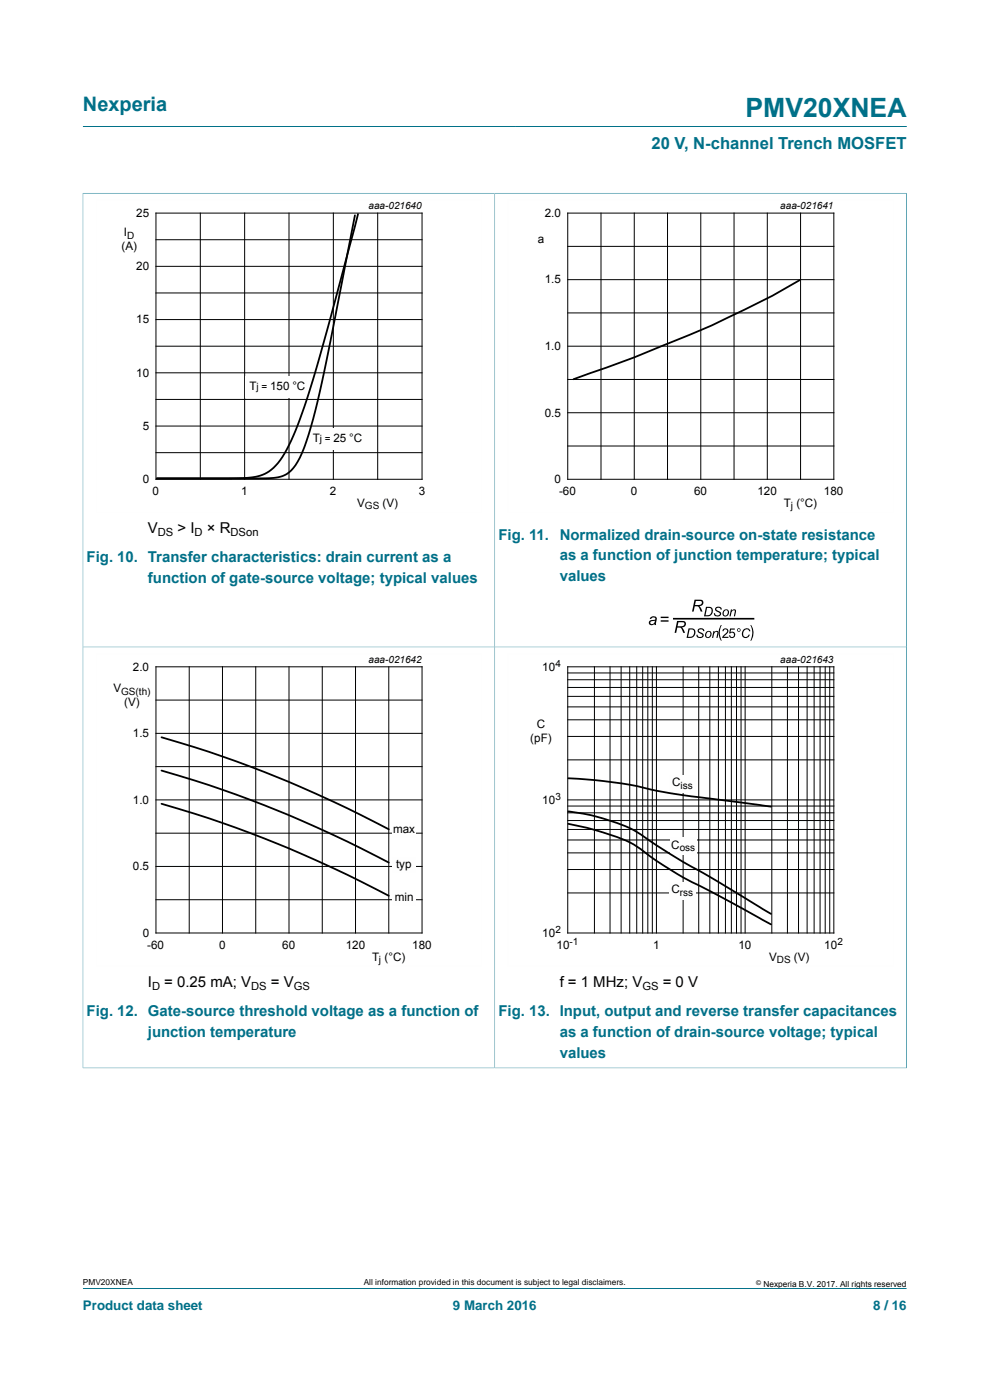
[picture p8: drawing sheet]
<svg xmlns="http://www.w3.org/2000/svg" width="210mm" height="297mm" viewBox="0 0 210 297" stroke-linecap="round" stroke-linejoin="round" font-family="sans-serif">
<path d="M17.6 26.8h174.7M17.6 40.9v96.3h87.3v-96.2h-87.4M17.6 273.3h174.7" fill="none" stroke="#007088" stroke-width=".21"/>
<path d="M102.2 42.4h-81.8v66.3h81.8" fill="none" stroke="#fefefe" stroke-width=".21"/>
<g fill="none" stroke="#000" stroke-width=".21">
<path d="M33.1 45.2h56.4v56.5h-56.4zM33.1 50.9h56.4M33.1 56.5h56.4M42.5 45.2v56.5M51.9 45.2v56.5M61.3 45.2v56.5M70.7 45.2v56.5M80.1 45.2v56.5M33.1 62.1h56.4M33.1 73.4h56.4M33.1 67.8h56.4M33.1 79.1h56.4"/>
<path d="M33.1 84.7h56.4M33.1 96h56.4M33.1 90.4h56.4"/>
</g>
<g fill="#fefefe">
<path d="M52.1 79.9h13.1v4.5h-13.1z"/>
<path d="M65.5 90.9h13.1v4.5h-13.1z"/>
</g>
<path d="M75.9 45.4l-8.4 31.3-2.5 8.2-2 5.8a22.3 22.3 0 0 1-5.5 8.9 11.4 11.4 0 0 1-7.4 1.9h-16.8h21.4a12.5 12.5 0 0 0 6.1-.9 12.9 12.9 0 0 0 4.2-7l1.7-5.9 1.9-8.2 6.7-33.8M169.7 59.4a218.8 218.8 0 0 1-29.3 14 307.5 307.5 0 0 1-18.8 7.1" fill="none" stroke="#000" stroke-width=".38"/>
<path d="M192.3 40.9v96.3h-174.7v89.4M192.4 41h-87.5v185.6h-87.4" fill="none" stroke="#007088" stroke-width=".21"/>
<path d="M189.6 42.4h-81.9v66.3h81.9M102.2 138.6h-81.8v66.4h81.8" fill="none" stroke="#fefefe" stroke-width=".21"/>
<g fill="none" stroke="#000" stroke-width=".21">
<path d="M120.4 45.2h56.5v56.5h-56.5zM120.4 59.3h56.5M120.4 52.3h56.5M127.5 45.2v56.5M134.5 45.2v56.5M141.6 45.2v56.5M148.7 45.2v56.5M155.7 45.2v56.5M162.8 45.2v56.5M169.8 45.2v56.5M120.4 73.4h56.5M120.4 66.4h56.5"/>
<path d="M120.4 94.6h56.5M120.4 87.6h56.5M120.4 80.5h56.5M33.1 141.5h56.4v56.4h-56.4zM33.1 155.6h56.4M33.1 148.5h56.4M40.1 141.5v56.4M47.2 141.5v56.4M54.2 141.5v56.4M61.3 141.5v56.4M68.4 141.5v56.4M75.4 141.5v56.4"/>
<path d="M82.5 141.5v56.4M33.1 176.8h56.4M33.1 169.7h56.4M33.1 162.6h56.4M33.1 190.9h56.4M33.1 183.8h56.4"/>
</g>
<g fill="#000">
<path d="M148.1 133.5a.76 .76 0 0 1 .8-.3 .76 .76 0 0 1 .5 .7l-.3-.1a.47 .47 0 0 0-.4-.3 .47 .47 0 0 0-.5 .4l.2 .1a.84 .84 0 0 1 .8 1 .83 .83 0 0 1-.8 .3 .83 .83 0 0 1-.7-.6h.3a.48 .48 0 0 0 .5 .4 .48 .48 0 0 0 .4-.5 1 1 0 0 1-.9-1zM151.3 133.9h.3l-.1 .2a.47 .47 0 0 1 .6-.3 .47 .47 0 0 1 .3 .6l-.2 .9h-.2l.2-1.2a.52 .52 0 0 0-.8 .5l-.1 .7h-.3zM151.8 129a.76 .76 0 0 1 .8-.3 .76 .76 0 0 1 .5 .6l-.3-.1a.47 .47 0 0 0-.4-.3 .47 .47 0 0 0-.5 .4l.2 .2a.84 .84 0 0 1 .8 .9 .83 .83 0 0 1-.8 .4 .83 .83 0 0 1-.7-.7h.3a.48 .48 0 0 0 .5 .5 .48 .48 0 0 0 .4-.6 1 1 0 0 1-.9-1zM152.9 132.6h.2l-.2 .5a3.6 3.6 0 0 0 .2 2.8h-.2a3.1 3.1 0 0 1 0-3.3zM155 129.3h.3l-.1 .2a.47 .47 0 0 1 .6-.3 .47 .47 0 0 1 .3 .7l-.2 .9h-.2l.2-1.3a.52 .52 0 0 0-.8 .6l-.1 .7h-.3zM157.7 133.6a.82 .82 0 0 1 .8-.3 .82 .82 0 0 1 .7 .6h-.3a.7 .7 0 0 0-.9-.3 .7 .7 0 0 0-.4 .9 .59 .59 0 0 0 .6 .6 .59 .59 0 0 0 .6-.5l.3 .1a.91 .91 0 0 1-1.3 .6 .91 .91 0 0 1-.3-1.5zM159.2 132.6h.1a3.1 3.1 0 0 1 0 3.3h-.1a3.6 3.6 0 0 0 0-3.3z"/>
<path d="M138.1 130.9a.71 .71 0 0 1 .8-.1 .71 .71 0 0 1 .4 .7l-.1 1.1h-.3l-.1-.2a.64 .64 0 0 1-.8 .2 .64 .64 0 0 1-.3-.8 .64 .64 0 0 1 .9-.3h.4v-.2a.46 .46 0 0 0-.4-.3 .46 .46 0 0 0-.5 .3h-.3zM138 131.9l-.1 .1a.44 .44 0 0 0 .5 .4 .44 .44 0 0 0 .4-.3l.1-.4z"/>
<path d="M140.1 130.8h1.7v.3h-1.7zM140.1 131.6h1.7v.3h-1.7z"/>
<path d="M143.6 131.7h1.1a.71 .71 0 0 1 .8 .7 .71 .71 0 0 1-.8 .7l.6 1.2h-.4l-.1-.5a.78 .78 0 0 0-1.1-.7l-.3 1.2h-.3zM143.9 132l-.2 .9h.5a.64 .64 0 0 0 .7-.1 .64 .64 0 0 0 .2-.7z"/>
<path d="M146.1 133.3h.6a1.01 1.01 0 0 1 .8 1 1.01 1.01 0 0 1-.8 1h-1.1zM146.3 133.5l-.3 1.6a.93 .93 0 0 0 1.1-.4 .93 .93 0 0 0-.2-1.1z"/>
<path d="M147.3 127.2h1.1a.71 .71 0 0 1 .8 .7 .71 .71 0 0 1-.8 .7l.6 1.1h-.4l-.1-.4a.78 .78 0 0 0-1.1-.7l-.3 1.1h-.3zM147.6 127.5l-.2 .8h.5a.64 .64 0 0 0 .7 0 .64 .64 0 0 0 .2-.7z"/>
<path d="M149.8 128.7h.6a1.01 1.01 0 0 1 .8 1 1.01 1.01 0 0 1-.8 1l-1.1 .1zM150 129l-.3 1.5a.93 .93 0 0 0 1.1-.3 .93 .93 0 0 0-.2-1.2z"/>
<path d="M149.8 134.1a.73 .73 0 0 1 1.2 .3 .73 .73 0 0 1-.8 1l-.3-.1a.76 .76 0 0 1-.1-1.2zM150 134.2a.49 .49 0 0 0-.2 .6 .49 .49 0 0 0 .6 .3l.1-.2a.46 .46 0 0 0 .2-.6 .46 .46 0 0 0-.7-.1z"/>
<path d="M153.5 129.5a.73 .73 0 0 1 1.2 .4 .73 .73 0 0 1-.8 .9l-.3-.1a.76 .76 0 0 1-.1-1.2zM153.7 129.6a.49 .49 0 0 0-.2 .7 .49 .49 0 0 0 .6 .2l.1-.1a.46 .46 0 0 0 .2-.7 .46 .46 0 0 0-.7-.1z"/>
<path d="M153.4 133.4a.65 .65 0 0 1 1 .1 .65 .65 0 0 1-.2 1l-.7 .6h1v.2h-1.3l.3-.6a.98 .98 0 0 0 .7-1.1h-.5l-.2 .3h-.3zM154.9 133.3h1v.3h-.8l-.1 .5a.67 .67 0 0 1 .9 .3 .67 .67 0 0 1-.4 .9 .67 .67 0 0 1-.9-.5h.3l.1 .3a.46 .46 0 0 0 .6-.2 .46 .46 0 0 0-.1-.6 .46 .46 0 0 0-.6 .1h-.2z"/>
<path d="M156.3 133.7a.4 .4 0 0 1 .8 0 .4 .4 0 0 1-.8 0zM156.5 133.7a.25 .25 0 0 0 .5 0 .25 .25 0 0 0-.5 0z"/>
</g>
<path d="M142.9 131.3h16.9" fill="none" stroke="#000" stroke-width=".35"/>
<g fill="#fefefe">
<path d="M83.3 188.7h5v3.4h-5z"/>
<path d="M83.2 181.8h5v3.4h-5z"/>
<path d="M83.2 174.4h5.1v3.4h-5.1z"/>
</g>
<path d="M34.3 156.4l11.5 3.6 12.5 4.7 12.4 5.4 11.8 5.8M34.3 163.5l12.2 3.8 12.5 4.7 12.5 5.5 11 5.5M34.3 170.5l12.2 3.8 12.5 4.7 12.5 5.6 11 5.4" fill="none" stroke="#000" stroke-width=".38"/>
<path d="M192.4 226.6h-87.5v-89.4h87.4v89.4" fill="none" stroke="#007088" stroke-width=".21"/>
<path d="M189.6 138.6h-81.9v66.4h81.9" fill="none" stroke="#fefefe" stroke-width=".21"/>
<g fill="none" stroke="#000" stroke-width=".21">
<path d="M120.4 156.2h56.5M120.4 152.7h56.5M120.4 150h56.5M120.4 147.7h56.5M120.4 145.8h56.5M120.4 144.2h56.5M120.4 142.8h56.5M120.4 141.5h56.5v56.4h-56.5zM126.1 141.5v56.4M129.4 141.5v56.4M131.8 141.5v56.4M133.6 141.5v56.4"/>
<path d="M135.1 141.5v56.4M136.3 141.5v56.4M137.4 141.5v56.4M138.4 141.5v56.4M139.2 141.5v56.4M144.9 141.5v56.4M148.2 141.5v56.4M150.6 141.5v56.4M152.4 141.5v56.4M153.9 141.5v56.4M155.1 141.5v56.4M156.2 141.5v56.4"/>
<path d="M157.2 141.5v56.4M158.1 141.5v56.4M163.7 141.5v56.4M167 141.5v56.4M169.4 141.5v56.4M171.2 141.5v56.4M172.7 141.5v56.4M174 141.5v56.4M175 141.5v56.4M176 141.5v56.4M120.4 178.2h56.5M120.4 176h56.5"/>
<path d="M120.4 174.1h56.5M120.4 172.4h56.5M120.4 171h56.5M120.4 169.7h56.5M120.4 161.2h56.5M120.4 189.4h56.5M120.4 184.5h56.5M120.4 180.9h56.5"/>
</g>
<g fill="#fefefe">
<path d="M142 164.4h5.6v3.7h-5.6z"/>
<path d="M142.1 177.7h5.6v3.7h-5.6z"/>
<path d="M142 187.2h5.6v3.6h-5.6z"/>
</g>
<path d="M120.5 165.1a99.1 99.1 0 0 1 20.2 2.9l4.9 .8 18 2.3M120.5 174.8a56.6 56.6 0 0 1 13.9 4.3 94 94 0 0 0 11.8 7.7l6.8 3.5 10.6 5.8M120.5 172.1a43.1 43.1 0 0 1 14.6 4.4l.8 .5a243 243 0 0 0 17.9 10.9l9.8 6" fill="none" stroke="#000" stroke-width=".38"/>
<text font-size="5.6" fill="#007088" x="158.1" y="24.8">PMV20XNEA</text>
<text font-size="4.2" fill="#007088" x="17.6" y="23.6">Nexperia</text>
<text font-size="3.5" fill="#007088" x="138.2" y="31.7">20 V, N-channel Trench MOSFET</text>
<g font-size="3.2">
<text x="31.4" y="113.1">V</text>
<text x="37.7" y="113.1">&gt; I</text>
<text x="43.9" y="113.1">× R</text>
<text x="31.4" y="209.3">I</text>
<text x="34.9" y="209.3">= 0.25 mA; V</text>
<text x="57.5" y="209.3">= V</text>
<text x="118.7" y="209.3">f = 1 MHz; V</text>
<text x="140.6" y="209.3">= 0 V</text>
</g>
<g font-size="3.2" fill="#007088">
<text x="18.4" y="119.3">Fig. 10. Transfer characteristics: drain current as a</text>
<text x="105.7" y="114.5">Fig. 11.</text>
<text x="118.7" y="114.5">Normalized drain-source on-state resistance</text>
<text x="118.7" y="118.9">as a function of junction temperature; typical</text>
<text x="31.4" y="123.7">function of gate-source voltage; typical values</text>
<text x="118.7" y="123.3">values</text>
<text x="18.4" y="215.6">Fig. 12. Gate-source threshold voltage as a function of</text>
<text x="105.7" y="215.6">Fig. 13. Input, output and reverse transfer capacitances</text>
<text x="31.4" y="220">junction temperature</text>
<text x="118.7" y="220">as a function of drain-source voltage; typical</text>
<text x="118.7" y="224.4">values</text>
</g>
<g font-size="2.8" fill="#007088">
<text x="17.6" y="277.9">Product data sheet</text>
<text x="96.1" y="277.9">9 March 2016</text>
<text x="185.2" y="277.9">8 / 16</text>
</g>
<g font-size="2.5">
<text x="28.9" y="46">25</text>
<text x="115.5" y="46">2.0</text>
<text x="25.8" y="53.1">(A)</text>
<text x="26.3" y="50.1">I</text>
<text x="114.1" y="51.6">a</text>
<text x="28.9" y="57.3">20</text>
<text x="115.5" y="60.1">1.5</text>
<text x="28.9" y="68.6">15</text>
<text x="115.5" y="74.3">1.0</text>
<text x="28.9" y="79.9">10</text>
<text x="52.9" y="82.7">T</text>
<text x="57.3" y="82.7">150</text>
<text x="62" y="82.7">°C</text>
<text x="115.5" y="88.4">0.5</text>
<text x="30.3" y="91.2">5</text>
<text x="66.4" y="93.8">T</text>
<text x="70.7" y="93.8">25 °C</text>
<text x="30.3" y="102.5">0</text>
<text x="32.4" y="105">0</text>
<text x="51.2" y="105">1</text>
<text x="70" y="105">2</text>
<text x="75.8" y="107.6">V</text>
<text x="81.1" y="107.6">(V)</text>
<text x="88.8" y="105">3</text>
<text x="117.6" y="102.5">0</text>
<text x="118.6" y="105">-60</text>
<text x="133.8" y="105">0</text>
<text x="147.2" y="105">60</text>
<text x="160.7" y="105">120</text>
<text x="166.3" y="107.6">T (°C)</text>
<text x="174.8" y="105">180</text>
<text x="28.2" y="142.3">2.0</text>
<text x="115" y="142.3">10</text>
<text x="24.1" y="146.8">V</text>
<text x="26.4" y="149.8">(V)</text>
<text x="113.9" y="154.5">C</text>
<text x="28.2" y="156.4">1.5</text>
<text x="112.5" y="157.5">(pF)</text>
<text x="142.6" y="166.8">C</text>
<text x="28.2" y="170.5">1.0</text>
<text x="115" y="170.5">10</text>
<text x="83.4" y="176.7">max</text>
<text x="28.2" y="184.6">0.5</text>
<text x="84" y="184.1">typ</text>
<text x="142.4" y="180.1">C</text>
<text x="83.8" y="191">min</text>
<text x="142.5" y="189.5">C</text>
<text x="30.3" y="198.7">0</text>
<text x="31.2" y="201.3">-60</text>
<text x="46.5" y="201.3">0</text>
<text x="59.9" y="201.3">60</text>
<text x="73.3" y="201.3">120</text>
<text x="78.9" y="203.8">T (°C)</text>
<text x="87.4" y="201.3">180</text>
<text x="115" y="198.7">10</text>
<text x="118.1" y="201.3">10</text>
<text x="138.5" y="201.3">1</text>
<text x="156.6" y="201.3">10</text>
<text x="163.2" y="203.8">V</text>
<text x="168.4" y="203.8">(V)</text>
<text x="174.8" y="201.3">10</text>
</g>
<g font-size="2.4">
<text x="33.5" y="113.7">DS</text>
<text x="41.3" y="113.7">D</text>
<text x="48.9" y="113.7">DSon</text>
<text x="32.3" y="209.9">D</text>
<text x="53.3" y="209.9">DS</text>
<text x="62.3" y="209.9">GS</text>
<text x="136.3" y="209.9">GS</text>
</g>
<g font-size="2.1">
<text x="78.2" y="44.4">aaa-021640</text>
<text x="165.5" y="44.4">aaa-021641</text>
<text x="27" y="50.6">D</text>
<text x="54.4" y="82.7">j =</text>
<text x="67.8" y="93.8">j =</text>
<text x="77.4" y="108.1">GS</text>
<text x="167.7" y="108.1">j</text>
<text x="78.2" y="140.6">aaa-021642</text>
<text x="117.8" y="141.6">4</text>
<text x="165.5" y="140.6">aaa-021643</text>
<text x="25.7" y="147.3">GS(th)</text>
<text x="144.4" y="167.3">iss</text>
<text x="117.8" y="169.8">3</text>
<text x="144.2" y="180.6">oss</text>
<text x="144.2" y="190">rss</text>
<text x="117.8" y="198">2</text>
<text x="120.8" y="200.5">-1</text>
<text x="177.6" y="200.5">2</text>
<text x="80.4" y="204.3">j</text>
<text x="164.8" y="204.3">DS</text>
</g>
<g font-size="1.8">
<text x="17.6" y="272.7">PMV20XNEA</text>
<text x="77.2" y="272.7">All information provided in this document is subject to legal disclaimers.</text>
<text x="161.9" y="273">Nexperia B.V. 2017. All rights reserved</text>
</g>
<text font-size="1.4" x="160.4" y="272.6">©</text>
</svg>
